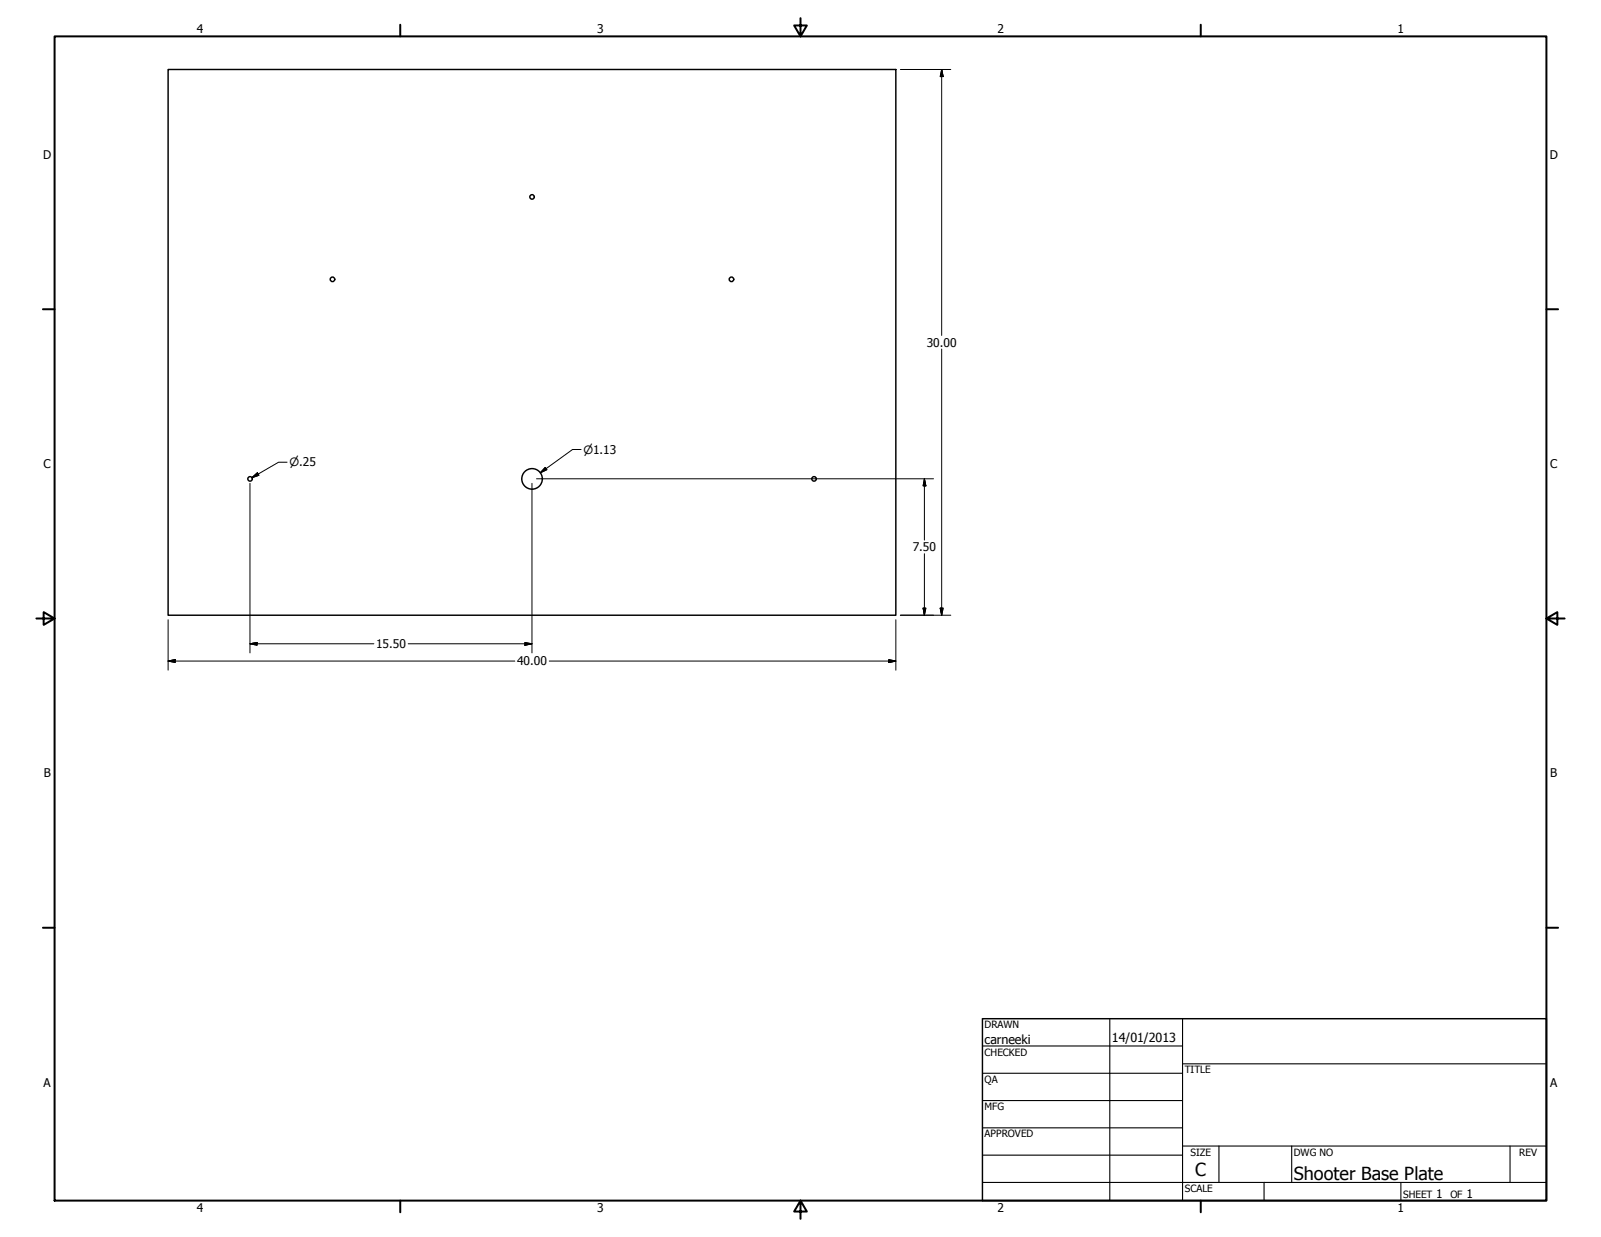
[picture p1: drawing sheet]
<svg xmlns="http://www.w3.org/2000/svg" width="559mm" height="432mm" viewBox="0 0 559 432" stroke-linecap="round" stroke-linejoin="round" font-family="sans-serif">
<!-- layer: Visible (ANSI) -->
<g fill="none" stroke="#000" stroke-width=".51">
<path d="M58.7 24.3h254v190.5h-254z"/>
<circle cx="185.7" cy="68.7" r=".79"/>
<circle cx="116" cy="97.5" r=".79"/>
<circle cx="255.3" cy="97.5" r=".79"/>
<circle cx="87.3" cy="167.2" r=".79"/>
<circle cx="185.7" cy="167.2" r="3.6"/>
<circle cx="284.1" cy="167.2" r=".79"/>
</g>
<!-- layer: Border (ANSI) -->
<g fill="none" stroke="#000" stroke-width=".7">
<path d="M19 12.7h520.8v406.4h-520.8zM139.7 8.6v4.1M279.4 6.3v6.4l-2.2-3.8h4.4l-2.2 3.8M419.1 8.6v4.1M15 107.9h4M539.8 107.9h4M12.7 215.9h6.3l-3.8-2.2v4.4l3.8-2.2M539.8 215.9l3.8 2.2v-4.4l-3.8 2.2h6.3M15 323.8h4M539.8 323.8h4M139.7 419.1v4.1M279.4 419.1l2.2 3.8h-4.4l2.2-3.8v6.3"/>
<path d="M419.1 419.1v4.1"/>
</g>
<!-- layer: Title (ANSI) -->
<g fill="none" stroke="#000" stroke-width=".38">
<path d="M387.3 355.6v63.5M412.7 355.6v63.5M342.9 365.1h69.8M342.9 374.6h69.8M412.7 371.3h127.1M342.9 384.2h69.8M342.9 393.7h69.8M342.9 412.7h196.9M342.9 403.2h69.8M412.7 400h127.1M425.4 400v12.7M441.2 412.7v6.4"/>
<path d="M450.8 400v12.7M488.9 412.7v6.4M527 400v12.7"/>
</g>
<path d="M342.9 355.6h196.9v63.5h-196.9z" fill="none" stroke="#000" stroke-width=".51"/>
<!-- layer: Dimension (ANSI) -->
<g fill="none" stroke="#000" stroke-width=".35">
<path d="M314.3 24.3h17.6M328.7 24.3l.5 2.4h-1zM328.7 24.3v92.8M328.7 121.9v92.9M202.8 156.9h-3l-11.2 8.1M87.2 168.7v59.2M87.9 166.8l2-1.8 .5 .9zM100.2 161.4h-3l-9.3 5.4M185.7 168.7v59.2M187.3 167.1h138.5M190.3 163.2l.6 .8-2.3 1zM322.6 167.1l.6 2.5h-1z"/>
<path d="M322.6 167.1v21.4M322.6 193.3v21.5M58.7 216.3v17.6M312.7 216.3v17.6M314.3 214.8h17.6M322.2 212.3h1l-.6 2.5zM328.2 212.3h1l-.5 2.5zM58.7 230.8l2.5-.5v1zM58.7 230.8h121M87.2 224.7l2.5-.4v.9zM87.2 224.7h43.3M142.5 224.7h43.2"/>
<path d="M183.2 224.3l2.5 .4-2.5 .5zM191.7 230.8h121M310.2 230.3l2.5 .5-2.5 .5z"/>
</g>
<g fill="#000" stroke="#000" stroke-width=".35">
<path d="M328.7 24.3l.5 2.4zM328.7 24.3l.5 2.4h-1zM87.9 166.8l2-1.8zM87.9 166.8l2-1.8 .5 .9zM190.3 163.2l-1.7 1.8zM190.3 163.2l.6 .8-2.3 1zM322.6 167.1l.6 2.5zM322.6 167.1l.6 2.5h-1zM322.2 212.3l.4 2.5zM322.2 212.3h1l-.6 2.5zM328.2 212.3l.5 2.5zM328.2 212.3h1l-.5 2.5z"/>
<path d="M58.7 230.8l2.5-.5zM58.7 230.8l2.5-.5v1zM87.2 224.7l2.5-.4zM87.2 224.7l2.5-.4v.9zM183.2 225.2l2.5-.5zM183.2 224.3l2.5 .4-2.5 .5zM310.2 231.3l2.5-.5zM310.2 230.3l2.5 .5-2.5 .5z"/>
</g>
<g font-size="6.3">
<text x="417.2" y="410.6">C</text>
<text x="451.6" y="411.9">Shooter Base Plate</text>
</g>
<g font-size="4.4">
<text x="343.7" y="364.3">carneeki</text>
<text x="388.1" y="363.7">14/01/2013</text>
</g>
<g font-size="4.2">
<text x="68.7" y="11.7">4</text>
<text x="208.4" y="11.7">3</text>
<text x="348.1" y="11.7">2</text>
<text x="487.8" y="11.7">1</text>
<text x="15.1" y="55.5">D</text>
<text x="540.9" y="55.5">D</text>
<text x="323.5" y="121">30.00</text>
<text x="15.2" y="163.4">C</text>
<text x="541" y="163.4">C</text>
<text x="318.6" y="192.5">7.50</text>
<text x="131.3" y="226.3">15.50</text>
<text x="180.5" y="232.3">40.00</text>
<text x="15.3" y="271.4">B</text>
<text x="541.1" y="271.4">B</text>
<text x="15.2" y="379.3">A</text>
<text x="541" y="379.3">A</text>
<text x="501.3" y="418.3">1</text>
<text x="511.8" y="418.3">1</text>
<text x="68.7" y="423.2">4</text>
<text x="208.4" y="423.2">3</text>
<text x="348.1" y="423.2">2</text>
<text x="487.8" y="423.2">1</text>
</g>
<g font-size="4">
<text x="203.6" y="158.4">⌀1.13</text>
<text x="101" y="162.8">⌀.25</text>
</g>
<g font-size="3.5">
<text x="343.7" y="358.9">DRAWN</text>
<text x="343.7" y="368.5">CHECKED</text>
<text x="413.5" y="374.6">TITLE</text>
<text x="343.7" y="378">QA</text>
<text x="343.7" y="387.5">MFG</text>
<text x="343.7" y="397.1">APPROVED</text>
<text x="415.5" y="403.4">SIZE</text>
<text x="451.6" y="403.4">DWG NO</text>
<text x="530.3" y="403.4">REV</text>
<text x="413.5" y="416.1">SCALE</text>
<text x="489.7" y="418.3">SHEET</text>
<text x="506.2" y="418.3">OF</text>
</g>
</svg>
